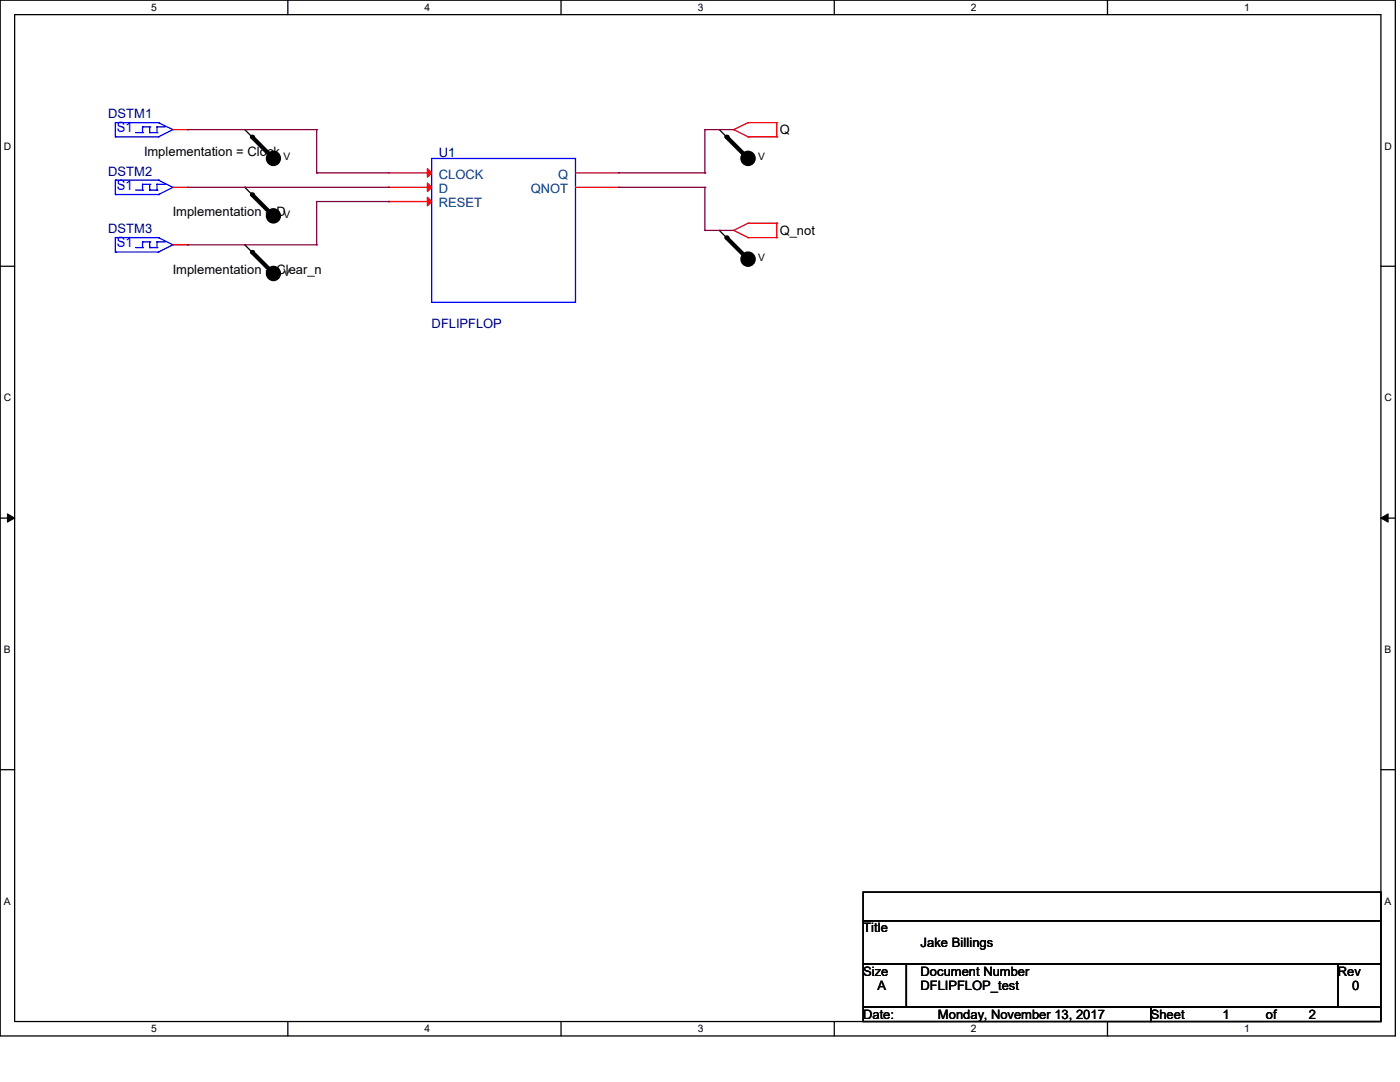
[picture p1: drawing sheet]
<svg xmlns="http://www.w3.org/2000/svg" width="279mm" height="216mm" viewBox="0 0 279 216" stroke-linecap="round" stroke-linejoin="round" font-family="sans-serif">
<path d="M0 0h278.5v206.7h-278.5zM2.9 2.9h272.7v200.9h-272.7z" fill="none" stroke="#000" stroke-width=".25"/>
<g fill="#fff">
<path d="M30.2 .3h1.1v2.3h-1.1z"/>
<path d="M30.2 204.1h1.1v2.3h-1.1z"/>
</g>
<path d="M57.4 0v2.9M57.4 203.8v2.9" fill="none" stroke="#000" stroke-width=".25"/>
<g fill="#fff">
<path d="M84.7 .3h1.1v2.3h-1.1z"/>
<path d="M84.7 204.1h1.1v2.3h-1.1z"/>
</g>
<path d="M112 0v2.9M112 203.8v2.9" fill="none" stroke="#000" stroke-width=".25"/>
<g fill="#fff">
<path d="M139.2 .3h1.1v2.3h-1.1z"/>
<path d="M139.2 204.1h1.1v2.3h-1.1z"/>
</g>
<path d="M166.5 0v2.9M166.5 203.8v2.9" fill="none" stroke="#000" stroke-width=".25"/>
<g fill="#fff">
<path d="M193.8 .3h1.1v2.3h-1.1z"/>
<path d="M193.8 204.1h1.1v2.3h-1.1z"/>
</g>
<path d="M221 0v2.9M221 203.8v2.9" fill="none" stroke="#000" stroke-width=".25"/>
<g fill="#fff">
<path d="M248.3 .3h1.1v2.3h-1.1z"/>
<path d="M248.3 204.1h1.1v2.3h-1.1z"/>
<path d="M.8 28h1.4v2.3h-1.4z"/>
<path d="M276.3 28h1.4v2.3h-1.4z"/>
<path d="M.8 78.2h1.4v2.3h-1.4z"/>
<path d="M276.3 78.2h1.4v2.3h-1.4z"/>
</g>
<path d="M0 53.1h2.9M275.6 53.1h2.9" fill="none" stroke="#000" stroke-width=".25"/>
<g fill="#fff">
<path d="M.8 128.5h1.3v2.2h-1.3z"/>
<path d="M276.3 128.5h1.3v2.2h-1.3z"/>
</g>
<path d="M0 103.4h2.9M275.6 103.4h2.9" fill="none" stroke="#000" stroke-width=".25"/>
<path d="M1.5 102.5l1.4 .9-1.4 .8zM275.6 103.4l1.4-.9v1.7z" fill="#000" stroke="#000" stroke-width=".2"/>
<g fill="#fff">
<path d="M.8 178.7h1.3v2.2h-1.3z"/>
<path d="M276.3 178.7h1.3v2.2h-1.3z"/>
</g>
<g fill="none" stroke="#000" stroke-width=".25">
<path d="M48.9 25.9h.1M48.9 37.4h.1M48.9 25.9l5.7 5.7M48.9 37.4l5.7 5.7M143.6 25.9h.1M143.6 25.9l5.7 5.7M48.9 48.9h.1M48.9 48.9l5.7 5.7M143.6 46h.1M143.6 46l5.7 5.7M0 153.6h2.9M275.6 153.6h2.9"/>
<path d="M172.3 178h103.3v5.7h-103.3zM172.3 183.7h103.3v8.7h-103.3zM172.3 192.4h8.6v8.6h-8.6zM180.9 192.4h86.1v8.6h-86.1zM267 192.4h8.6v8.6h-8.6zM172.3 201h57.4v2.8h-57.4zM229.7 201h45.9v2.8h-45.9z"/>
</g>
<g fill="none" stroke="#f00" stroke-width=".25">
<path d="M34.5 25.9h2.9M34.5 37.4h2.9M37.4 25.9h.1M37.4 37.4h.1M77.6 34.5h.1M77.6 37.4h.1M77.6 34.5h8.5M77.6 37.4h8.5M114.9 34.5h8.6M114.9 37.4h8.6M123.5 34.5h.1M123.5 37.4h.1"/>
<path d="M146.4 25.9h.1M146.4 25.9l2.9 1.4M149.3 24.5h.1M149.3 27.3h.1M149.3 24.5l-2.9 1.4M149.3 24.5h5.7M149.3 27.3h5.7M155 24.5h.1M155 27.3h.1M155 24.5v2.8M34.5 48.9h2.9M37.4 48.9h.1"/>
<path d="M77.6 40.2h.1M77.6 40.2h8.5M146.4 46h.1M146.4 46l2.9 1.4M149.3 44.5h.1M149.3 47.4h.1M149.3 44.5l-2.9 1.5M149.3 44.5h5.7M149.3 47.4h5.7M155 44.5h.1M155 47.4h.1M155 44.5v2.9"/>
</g>
<g fill="#000" stroke="#000" stroke-width=".25">
<circle cx="54.6" cy="31.6" r="1.41"/>
<circle cx="149.3" cy="31.6" r="1.42"/>
<circle cx="54.6" cy="54.6" r="1.41"/>
<circle cx="54.6" cy="43.1" r="1.41"/>
<circle cx="149.3" cy="51.7" r="1.42"/>
</g>
<path d="M50.3 27.3l4.3 4.3M50.3 38.8l4.3 4.3M145 27.3l4.3 4.3M50.3 50.3l4.3 4.3M145 47.4l4.3 4.3" fill="none" stroke="#000" stroke-width=".85"/>
<g fill="#000">
<circle cx="50.3" cy="38.8" r=".42"/>
<circle cx="50.3" cy="27.3" r=".42"/>
<circle cx="145" cy="27.3" r=".42"/>
<circle cx="50.3" cy="50.3" r=".42"/>
<circle cx="145" cy="47.4" r=".42"/>
</g>
<g fill="none" stroke="#00f" stroke-width=".25">
<path d="M23 27.3h.1M23 24.5h.1M23 38.8h.1M23 35.9h.1M23 24.5v2.8M23 35.9v2.9M23 27.3h8.6M23 24.5h8.6M23 38.8h8.6M23 35.9h8.6M27.1 26.5h1.3M27.1 37.9h1.3"/>
<path d="M28.4 26.5h.1M28.4 25.3h.1M28.4 37.9h.1M28.4 36.8h.1M28.4 25.3v1.2M28.4 36.8v1.1M28.4 25.3h1.5M28.4 36.8h1.5M29.9 25.3h.1M29.9 26.5h.1M29.9 36.8h.1M29.9 37.9h.1"/>
<path d="M29.9 25.3v1.2M29.9 36.8v1.1M29.9 26.5h1.4M29.9 37.9h1.4M31.3 26.5h.1M31.3 25.3h.1M31.3 37.9h.1M31.3 36.8h.1M31.3 25.3v1.2M31.3 36.8v1.1M31.3 25.3h1.5M31.3 36.8h1.5"/>
<path d="M31.6 24.5h.1M31.6 27.3h.1M31.6 35.9h.1M31.6 38.8h.1M31.6 24.5l2.9 1.4M31.6 35.9l2.9 1.5M32.8 25.3h.1M32.8 36.8h.1M34.5 25.9h.1M34.5 37.4h.1M34.5 25.9l-2.9 1.4M34.5 37.4l-2.9 1.4"/>
<path d="M86.1 31.6h28.8v28.7h-28.8zM23 50.3h.1M23 47.4h.1M23 50.3h8.6M23 47.4v2.9M23 47.4h8.6M27.1 49.4h1.3M28.4 49.4h.1M28.4 48.3h.1M28.4 48.3v1.1M28.4 48.3h1.5M29.9 48.3h.1"/>
<path d="M29.9 49.4h.1M29.9 49.4h1.4M29.9 48.3v1.1M31.3 49.4h.1M31.3 48.3h.1M31.3 48.3h1.5M31.3 48.3v1.1M31.6 47.4h.1M31.6 50.3h.1M31.6 47.4l2.9 1.5M32.8 48.3h.1M34.5 48.9h.1"/>
<path d="M34.5 48.9l-2.9 1.4"/>
</g>
<g fill="#f00" stroke="#f00" stroke-width=".25">
<path d="M85.3 33.7l.8 .8-.8 .8z"/>
<path d="M85.3 36.5l.8 .9-.8 .8z"/>
<path d="M85.3 39.4l.8 .8-.8 .9z"/>
</g>
<g fill="none" stroke="#800040" stroke-width=".25">
<path d="M37.4 25.9h.1M37.4 25.9h25.8M37.4 37.4h40.2M63.2 25.9h.1M63.2 34.5h.1M63.2 25.9v8.6M63.2 34.5h14.4M77.6 37.4h.1M123.5 37.4h.1M123.5 34.5h17.2M123.5 37.4h17.2M140.7 34.5h.1"/>
<path d="M140.7 37.4h.1M140.7 25.9h.1M140.7 25.9h5.7M140.7 25.9v8.6M140.7 37.4v8.6M37.4 48.9h.1M37.4 48.9h25.8M63.2 48.9h.1M77.6 40.2h.1M77.6 40.2h-14.4v8.7M140.7 46h.1M140.7 46h5.7"/>
</g>
<g font-size="2.8" fill="#00f">
<text x="23.3" y="26.4">S1</text>
<text x="23.3" y="37.9">S1</text>
<text x="23.3" y="49.4">S1</text>
</g>
<g font-size="2.6" fill="#000080">
<text x="21.6" y="23.6">DSTM1</text>
<text x="21.6" y="35.1">DSTM2</text>
<text x="87.6" y="31.4">U1</text>
<text x="21.6" y="46.6">DSTM3</text>
<text x="86.1" y="65.5">DFLIPFLOP</text>
</g>
<g font-size="2.6">
<text x="155.6" y="26.8">Q</text>
<text x="28.7" y="31.1">Implementation = Clock</text>
<text x="34.5" y="43.1">Implementation = D</text>
<text x="155.6" y="46.9">Q_not</text>
<text x="34.5" y="54.6">Implementation = Clear_n</text>
<text x="172.3" y="186.1">Title</text>
<text x="183.7" y="188.9">Jake Billings</text>
<text x="172.3" y="194.7">Size</text>
<text x="175.1" y="197.6">A</text>
<text x="183.7" y="194.7">Document Number</text>
<text x="183.7" y="197.6">DFLIPFLOP_test</text>
<text x="267" y="194.7">Rev</text>
<text x="269.8" y="197.6">0</text>
<text x="172.3" y="203.3">Date:</text>
<text x="187.2" y="203.3">Monday, November 13, 2017</text>
<text x="229.7" y="203.3">Sheet</text>
<text x="244" y="203.3">1</text>
<text x="252.6" y="203.3">of</text>
<text x="261.2" y="203.3">2</text>
</g>
<g font-size="2.6" fill="#004080">
<text x="87.6" y="35.7">CLOCK</text>
<text x="111.4" y="35.7">Q</text>
<text x="87.6" y="38.6">D</text>
<text x="87.6" y="41.4">RESET</text>
<text x="106" y="38.6">QNOT</text>
</g>
<g font-size="2.1">
<text x="30.2" y="2.2">5</text>
<text x="84.7" y="2.2">4</text>
<text x="139.2" y="2.2">3</text>
<text x="193.8" y="2.2">2</text>
<text x="248.3" y="2.2">1</text>
<text x=".8" y="29.8">D</text>
<text x="276.3" y="29.8">D</text>
<text x="56.6" y="32">V</text>
<text x="151.3" y="32">V</text>
<text x="56.6" y="43.5">V</text>
<text x="151.3" y="52.1">V</text>
<text x="56.6" y="55">V</text>
<text x=".8" y="80.1">C</text>
<text x="276.3" y="80.1">C</text>
<text x=".8" y="130.3">B</text>
<text x="276.3" y="130.3">B</text>
<text x=".8" y="180.5">A</text>
<text x="276.3" y="180.5">A</text>
<text x="30.2" y="206">5</text>
<text x="84.7" y="206">4</text>
<text x="139.2" y="206">3</text>
<text x="193.8" y="206">2</text>
<text x="248.3" y="206">1</text>
</g>
</svg>
